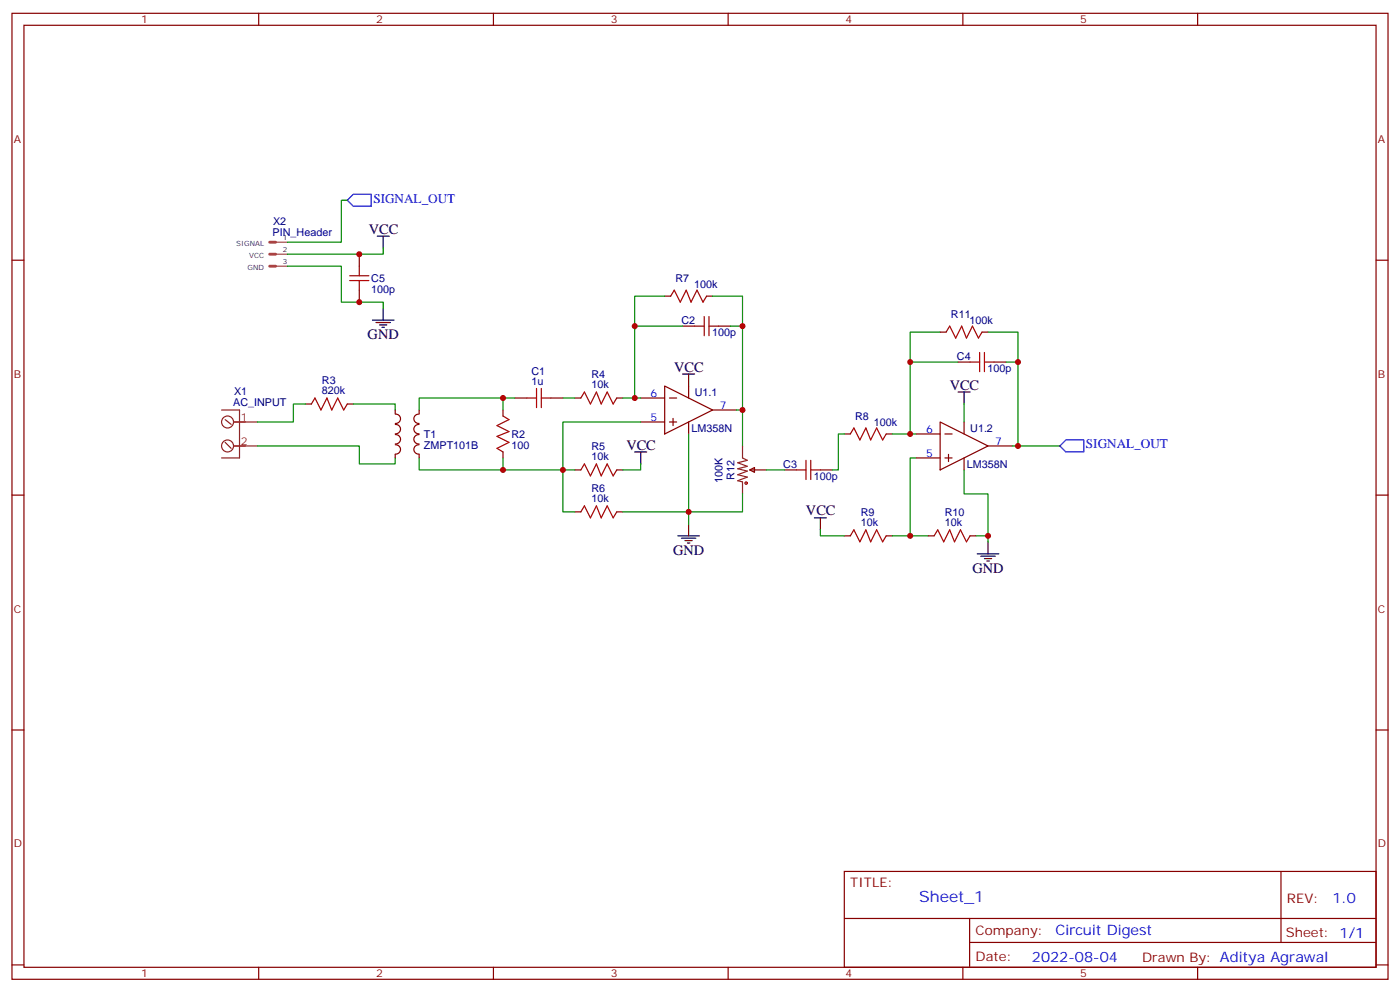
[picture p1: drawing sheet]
<svg xmlns="http://www.w3.org/2000/svg" width="412mm" height="292mm" viewBox="0 0 412 292" stroke-linecap="round" stroke-linejoin="round" font-family="sans-serif">
<g fill="none" stroke="#870000" stroke-width=".35">
<path d="M3.5 3.9h405.4v284.4h-405.4zM7.1 7.4h398.2v277.3h-398.2zM76.2 3.9v3.5M145.3 3.9v3.5M214.5 3.9v3.5M283.6 3.9v3.5M352.8 3.9v3.5M3.5 76.6h3.6M105.8 74.8v3.6M405.3 76.6h3.6M105.8 85.4v3.5M195.8 87.2h1.8"/>
<path d="M201.1 96h3.5M208.1 87.2h1.8M211.7 96h3.5M276.9 97.8h1.8M289.3 97.8h1.7M90 118.9h1.7M102.3 118.9h1.8M151.7 117.2h3.5M162.3 117.2h3.5M169.3 117.2h1.8M181.7 117.2h1.7M188.7 117.2h7.1"/>
<path d="M195.8 113.6l14.1 7.1-14.1 7zM197.2 117.2h2.1M202.8 113.6v3.6M282.2 106.6h3.6M292.8 106.6h3.5M116.4 120.7v1M116.4 133.7v1.1M116.4 121.9a1.38 1.38 0 0 1 1.6 1.4 1.38 1.38 0 0 1-1.6 1.3M116.4 130.9a1.38 1.38 0 0 1 1.6 1.4 1.38 1.38 0 0 1-1.6 1.4M116.4 124.9a1.38 1.38 0 0 1 1.6 1.4 1.38 1.38 0 0 1-1.6 1.4M116.4 127.9a1.38 1.38 0 0 1 1.6 1.4 1.38 1.38 0 0 1-1.6 1.4M123.4 124.9a1.38 1.38 0 0 0-1.5 1.4 1.38 1.38 0 0 0 1.5 1.4"/>
<path d="M123.4 127.9a1.38 1.38 0 0 0-1.5 1.4 1.38 1.38 0 0 0 1.5 1.4M123.4 121.9a1.38 1.38 0 0 0-1.5 1.4 1.38 1.38 0 0 0 1.5 1.3M123.4 130.9a1.38 1.38 0 0 0-1.5 1.4 1.38 1.38 0 0 0 1.5 1.4M123.5 120.7v1M123.5 133.7v1.1M148.2 120.7v1.7M148.2 133v1.8M169.3 138.3h1.8M181.7 138.3h1.7M188.7 124.2h7.1M197.2 124.2h2.1M198.3 123.2v2.1"/>
<path d="M202.8 124.2v3.5M209.9 120.7h7.1M220.8 138.3l1.4-.7v1.4zM220.8 138.3h5M231.1 138.3h3.5M241.7 138.3h3.5M248.7 127.7h1.8M261.1 127.7h1.7M269.9 127.7h7M269.9 134.8h7M276.9 124.2l14.1 7.1-14.1 7zM278.3 127.7h2.2"/>
<path d="M278.3 134.8h2.2M279.4 133.7v2.2M284 124.2v3.5M284 134.8v3.5M291 131.3h7.1M3.5 145.7h3.6M169.3 150.7h1.8M181.7 150.7h1.7M248.7 157.7h1.8M261.1 157.7h1.7M273.4 157.7h1.8M285.8 157.7h1.7"/>
<path d="M405.3 145.7h3.6M3.5 214.9h3.6M405.3 214.9h3.6M248.7 256.5h156.6v28.2h-156.6zM377.3 256.5v20.9M248.7 270.4h156.5M285.6 277.4h119.6M285.6 270.4v14.1M3.5 284h3.6M76.2 284.7v3.6M145.3 284.7v3.6M214.5 284.7v3.6"/>
<path d="M283.6 284.7v3.6M352.8 284.7v3.6M405.3 284h3.6"/>
</g>
<g fill="none" stroke="#a10000" stroke-width=".35">
<path d="M105.8 78.4v2.8M103 82.6h5.7M103 81.2h5.7M105.8 82.6v2.8M197.6 87.2l1-1.8 1.8 3.5 1.7-3.5 1.5 3.5 1.7-3.5 1.8 3.5 1-1.7M204.6 96h2.8M207.4 93.2v5.6M208.8 96h2.9M208.8 93.2v5.6M278.7 97.8l1.1-1.8 1.7 3.5 1.8-3.5 1.4 3.5 1.8-3.5 1.7 3.5 1.1-1.7M91.7 118.9l1.1-1.7 1.7 3.5 1.8-3.5 1.4 3.5 1.8-3.5 1.7 3.5 1.1-1.8M155.2 117.2h2.8"/>
<path d="M158 114.3v5.7M159.5 117.2h2.8M159.5 114.3v5.7M171.1 117.2l1.1-1.8 1.7 3.5 1.8-3.5 1.4 3.5 1.8-3.5 1.7 3.5 1.1-1.7M285.8 106.6h2.8M288.6 103.8v5.6M290 106.6h2.8M290 103.8v5.6M148.2 122.4l1.7 1.1-3.5 1.8 3.5 1.7-3.5 1.4 3.5 1.8-3.5 1.8 1.8 1M171.1 138.3l1.1-1.7 1.7 3.5 1.8-3.5 1.4 3.5 1.8-3.5 1.7 3.5 1.1-1.8M234.6 138.3h2.8M237.4 135.5v5.6"/>
<path d="M238.8 138.3h2.9M238.8 135.5v5.6M250.5 127.7l1-1.7 1.8 3.5 1.8-3.5 1.4 3.5 1.7-3.5 1.8 3.5 1.1-1.8M171.1 150.7l1.1-1.8 1.7 3.5 1.8-3.5 1.4 3.5 1.8-3.5 1.7 3.5 1.1-1.7M250.5 157.7l1-1.7 1.8 3.5 1.8-3.5 1.4 3.5 1.7-3.5 1.8 3.5 1.1-1.8M275.2 157.7l1-1.7 1.8 3.5 1.8-3.5 1.4 3.5 1.7-3.5 1.8 3.5 1.1-1.8"/>
<circle cx="219.8" cy="142.2" r=".35"/>
</g>
<g fill="none" stroke="#8c2424" stroke-width=".35">
<path d="M65.3 120.7h5.3v14.1h-5.3M66.3 130.2l1.8 1.8M66.3 123.5l1.8 1.4M68.8 131.3h7M68.8 124.2h7M218.7 131.3v3.5l1.4 .7-2.8 .7 2.8 1.1-2.8 .7 2.8 .7-2.8 1 2.8 .7-2.8 1.1 1.4 .4v3.5"/>
<circle cx="67" cy="124.2" r="1.76"/>
<circle cx="67" cy="131.3" r="1.76"/>
</g>
<path d="M79.4 71.3h1.8M79.4 74.8h1.8M79.4 78.4h1.8" fill="none" stroke="#a34a4a" stroke-width=".85"/>
<path d="M81.2 71.3h3.5M81.2 74.8h3.5M81.2 78.4h3.5" fill="none" stroke="#a34a4a" stroke-width=".35"/>
<g fill="none" stroke="#000" stroke-width=".35">
<path d="M111.1 69.5h3.6M112.9 69.5v3.6M109.7 94.2h6.4M110.8 94.9h4.2M111.8 95.6h2.1M112.5 96.3h.7M112.9 90.7v3.5M201.1 110.1h3.5M202.8 110.1v3.5M282.2 115.4h3.6M284 115.4v3.5M187 133h3.5"/>
<path d="M188.7 133v3.6M199.7 157.7h6.3M200.7 158.4h4.3M201.8 159.1h2.1M202.5 159.8h.7M202.8 154.2v3.5M239.9 152.4h3.5M241.7 152.4v3.6M291 159.5v3.5M287.9 163h6.3M288.9 163.7h4.3M290 164.4h2.1"/>
<path d="M290.7 165.1h.7"/>
</g>
<path d="M102.3 58.9l1.8-1.7h5.3v3.5h-5.3zM312.2 131.3l1.8-1.8h5.3v3.5h-5.3z" fill="none" stroke="#00f" stroke-width=".35"/>
<g fill="none" stroke="#008700" stroke-width=".35">
<path d="M102.3 58.9h-1.8v12.4h-15.8M84.7 78.4h15.8v10.5h12.4v1.8M112.9 73.1v1.7h-28.2M195.8 87.2h-8.8v8.8M201.1 96h-14.1v21.2M209.9 87.2h8.8v8.8M215.2 96h3.5v24.7M276.9 97.8h-8.8v29.9M291 97.8h8.9v8.8h-3.6M90 118.9h-3.6v5.3h-10.6M104.1 118.9h12.3v1.8M148.2 117.2h3.5"/>
<path d="M165.8 117.2h3.5M183.4 117.2h5.3M268.1 106.6h14.1M284 118.9v5.3M299.9 106.6v24.7h-1.8M75.8 131.3h30v5.3h10.6v-1.8M123.5 120.7v-3.5h24.7v3.5M123.5 134.8v3.5h24.7v-3.5M148.2 138.3h21.1M188.7 124.2h-22.9v26.5h3.5M188.7 136.6v1.7h-5.3M202.8 127.7v26.5"/>
<path d="M217 120.7h1.7v10.6M225.8 138.3h5.3M248.7 127.7h-1.8v10.6h-1.7M262.8 127.7h7.1M269.9 134.8h-1.8v22.9h-5.3M284 138.3v7.1h7v12.3M299.9 131.3h12.3M218.7 145.4v5.3h-35.3M241.7 156v1.7h7M268.1 157.7h5.3M287.5 157.7h3.5v1.8"/>
</g>
<g fill="#c00">
<circle cx="148.2" cy="117.2" r=".88"/>
<circle cx="148.2" cy="138.3" r=".88"/>
<circle cx="165.8" cy="138.3" r=".88"/>
<circle cx="202.8" cy="150.7" r=".88"/>
<circle cx="187" cy="117.2" r=".88"/>
<circle cx="218.7" cy="120.7" r=".88"/>
<circle cx="218.7" cy="96" r=".88"/>
<circle cx="187" cy="96" r=".88"/>
<circle cx="268.1" cy="157.7" r=".88"/>
<circle cx="268.1" cy="127.7" r=".88"/>
<circle cx="268.1" cy="106.6" r=".88"/>
<circle cx="299.9" cy="106.6" r=".88"/>
<circle cx="291" cy="157.7" r=".88"/>
<circle cx="299.9" cy="131.3" r=".88"/>
<circle cx="105.8" cy="74.8" r=".88"/>
<circle cx="105.8" cy="88.9" r=".88"/>
</g>
<text font-size="4.6" fill="#00f" x="270.8" y="265.5">Sheet_1</text>
<g font-size="4.2">
<text x="108.7" y="68.8">VCC</text>
<text x="108.3" y="99.9">GND</text>
<text x="198.6" y="109.4">VCC</text>
<text x="279.8" y="114.7">VCC</text>
<text x="184.5" y="132.3">VCC</text>
<text x="237.4" y="151.7">VCC</text>
<text x="198.3" y="163.4">GND</text>
<text x="286.5" y="168.7">GND</text>
</g>
<g font-size="4.2" fill="#00f">
<text x="392.5" y="265.8">1.0</text>
<text x="310.9" y="275.3">Circuit Digest</text>
<text x="304" y="283.1">2022-08-04</text>
</g>
<g font-size="3.9" fill="#00f">
<text x="110" y="59.7">SIGNAL_OUT</text>
<text x="319.9" y="132">SIGNAL_OUT</text>
</g>
<g font-size="3.9" fill="#800">
<text x="250.5" y="261.1">TITLE:</text>
<text x="379.1" y="265.8">REV:</text>
<text x="287.4" y="275.3">Company:</text>
<text x="378.7" y="275.9">Sheet: 1/1</text>
<text x="287.4" y="283">Date:</text>
<text x="336.4" y="283.1">Drawn By: Aditya Agrawal</text>
</g>
<g font-size="3.2" fill="#800">
<text x="41.6" y="6.9">1</text>
<text x="110.8" y="6.9">2</text>
<text x="179.9" y="6.9">3</text>
<text x="249.1" y="6.9">4</text>
<text x="318.2" y="6.9">5</text>
<text x="4.1" y="42">A</text>
<text x="405.9" y="42">A</text>
<text x="4.1" y="111.2">B</text>
<text x="405.9" y="111.2">B</text>
<text x="4.1" y="180.3">C</text>
<text x="405.9" y="180.3">C</text>
<text x="4.1" y="249.4">D</text>
<text x="405.9" y="249.4">D</text>
<text x="41.6" y="287.7">1</text>
<text x="110.8" y="287.7">2</text>
<text x="179.9" y="287.7">3</text>
<text x="249.1" y="287.7">4</text>
<text x="318.2" y="287.7">5</text>
</g>
<g font-size="3.2" fill="#000080">
<text x="80.3" y="69.5">PIN_Header</text>
<text x="80.5" y="66.4">X2</text>
<text x="109.4" y="83">C5</text>
<text x="199" y="83.1">R7</text>
<text x="109.4" y="86.2">100p</text>
<text x="204.5" y="84.9">100k</text>
<text x="200.7" y="95.4">C2</text>
<text x="280.1" y="93.7">R11</text>
<text x="285.6" y="95.4">100k</text>
<text x="209.8" y="99">100p</text>
<text x="281.9" y="106">C4</text>
<text x="94.8" y="113.1">R3</text>
<text x="156.6" y="113.3">1u</text>
<text x="156.6" y="110.2">C1</text>
<text x="174.2" y="111.3">R4</text>
<text x="290.9" y="109.5">100p</text>
<text x="68.7" y="119.4">AC_INPUT</text>
<text x="69" y="116.4">X1</text>
<text x="94.8" y="116.1">820k</text>
<text x="174.2" y="114.3">10k</text>
<text x="204.7" y="116.6">U1.1</text>
<text x="251.9" y="123.7">R8</text>
<text x="257.4" y="125.4">100k</text>
<text x="124.9" y="128.9">T1</text>
<text x="150.6" y="129">R2</text>
<text x="203.7" y="127.2">LM358N</text>
<text x="285.8" y="127.2">U1.2</text>
<text x="124.9" y="132">ZMPT101B</text>
<text x="150.6" y="132">100</text>
<text x="174.2" y="135.5">10k</text>
<text x="174.2" y="132.5">R5</text>
<text x="230.7" y="137.8">C3</text>
<text x="284.8" y="137.8">LM358N</text>
<text x="212.9" y="142.3" transform="rotate(-90 212.9 142.3)">100K</text>
<text x="216.4" y="141.3" transform="rotate(-90 216.4 141.3)">R12</text>
<text x="239.8" y="141.3">100p</text>
<text x="174.2" y="147.8">10k</text>
<text x="174.2" y="144.8">R6</text>
<text x="253.6" y="154.9">10k</text>
<text x="253.6" y="151.9">R9</text>
<text x="278.3" y="154.9">10k</text>
<text x="278.3" y="151.9">R10</text>
</g>
<g font-size="3.2" fill="#00f">
<text x="191.7" y="116.8">6</text>
<text x="191.7" y="123.9">5</text>
<text x="212" y="120.3">7</text>
<text x="272.8" y="127.4">6</text>
<text x="293.2" y="130.9">7</text>
<text x="272.8" y="134.4">5</text>
</g>
<g font-size="3.2" fill="#8d2323">
<text x="70.9" y="123.9">1</text>
<text x="70.9" y="130.9">2</text>
</g>
<g font-size="2.1" fill="#333">
<text x="83.3" y="70.6">1</text>
<text x="69.6" y="72.3">SIGNAL</text>
<text x="73.4" y="75.9">VCC</text>
<text x="83.3" y="74.1">2</text>
<text x="83.3" y="77.7">3</text>
<text x="72.9" y="79.4">GND</text>
</g>
</svg>
